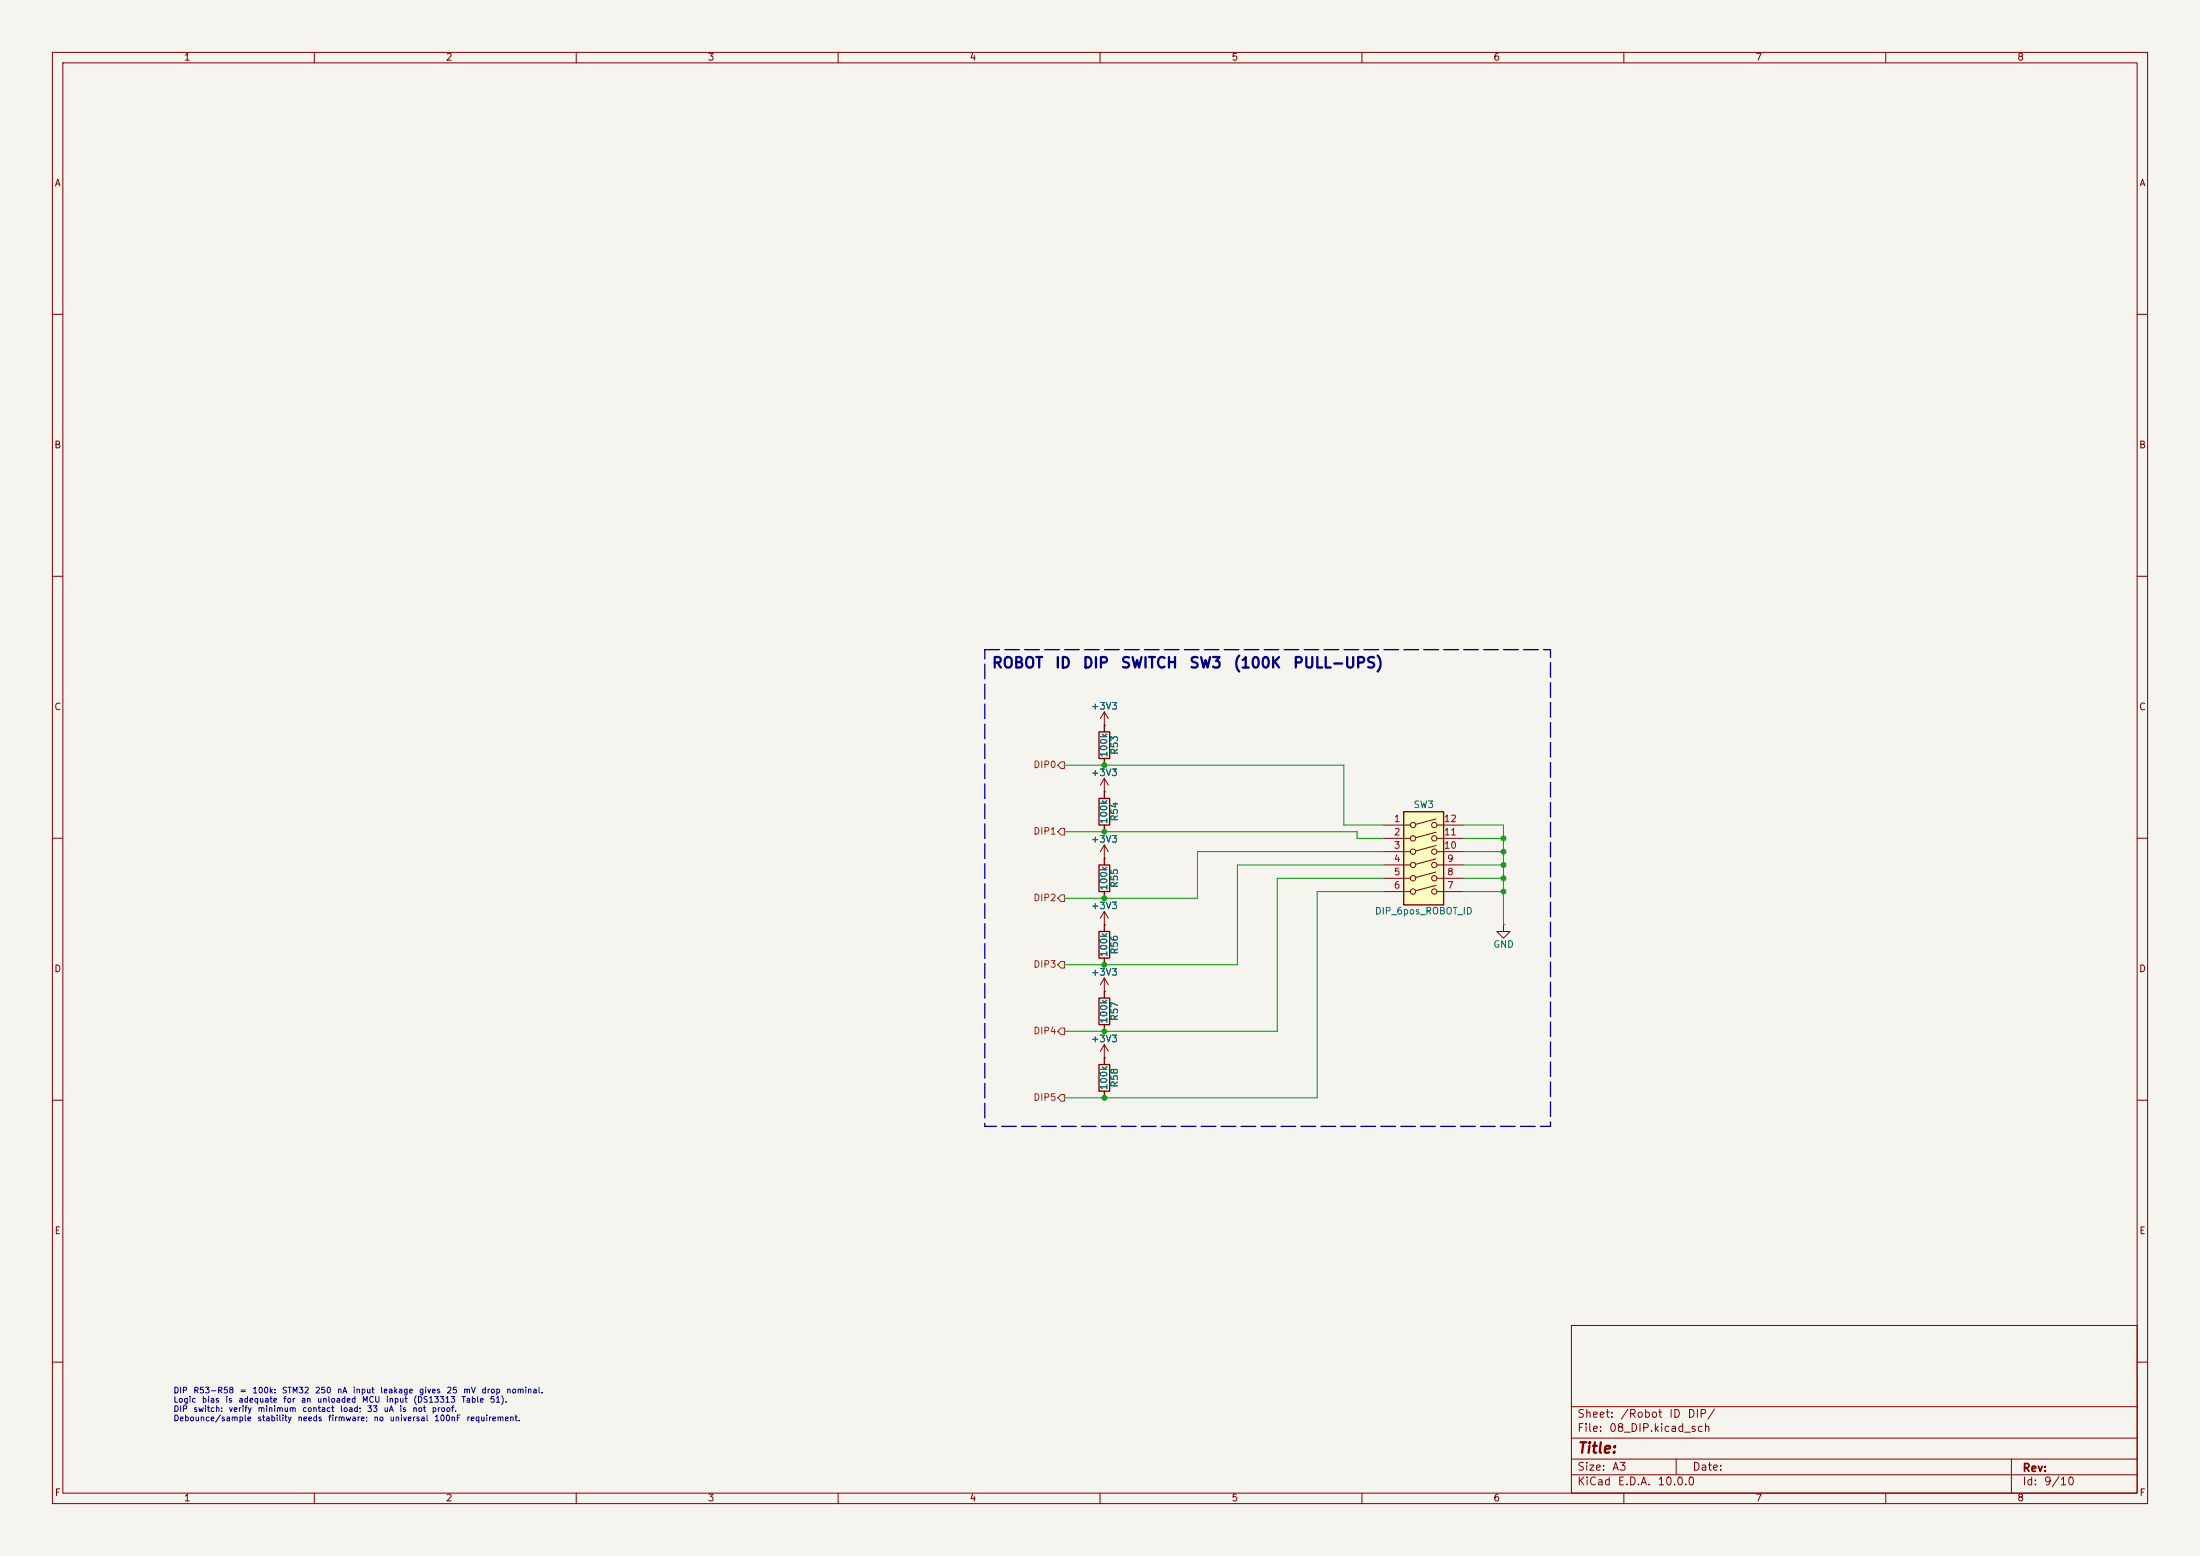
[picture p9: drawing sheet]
(kicad_sch
 (version 20260306)
 (generator "eeschema")
 (generator_version "10.0")
 (paper "A3")
 (lib_symbols
  (symbol "Device:C"
   (pin_numbers (hide yes))
   (pin_names
    (offset 0.254)) (exclude_from_sim no) (in_bom yes) (on_board yes)
   (in_pos_files yes)
   (duplicate_pin_numbers_are_jumpers no)
   (property "Reference" "C" (at 0.635 2.54 0) (show_name no) (do_not_autoplace no) (effects (font (size 1.27 1.27)) (justify left)))
   (property "Value" "C" (at 0.635 -2.54 0) (show_name no) (do_not_autoplace no) (effects (font (size 1.27 1.27)) (justify left)))
   (property "Footprint" "" (at 0.9652 -3.81 0) (show_name no) (do_not_autoplace no) (hide yes) (effects (font (size 1.27 1.27))))
   (property "Datasheet" "" (at 0 0 0) (show_name no) (do_not_autoplace no) (hide yes) (effects (font (size 1.27 1.27))))
   (property "Description" "Unpolarized capacitor" (at 0 0 0) (show_name no) (do_not_autoplace no) (hide yes) (effects (font (size 1.27 1.27))))
   (symbol "C_0_1"
    (polyline (pts (xy -2.032 0.762) (xy 2.032 0.762)) (stroke (width 0.508) (type default)) (fill (type none)))
    (polyline (pts (xy -2.032 -0.762) (xy 2.032 -0.762)) (stroke (width 0.508) (type default)) (fill (type none))))
   (symbol "C_1_1"
    (pin passive line (at 0 3.81 270) (length 2.794) (name "" (effects (font (size 1.27 1.27)))) (number "1" (effects (font (size 1.27 1.27)))))
    (pin passive line (at 0 -3.81 90) (length 2.794) (name "" (effects (font (size 1.27 1.27)))) (number "2" (effects (font (size 1.27 1.27))))))
   (embedded_fonts no))
  (symbol "Device:R"
   (pin_numbers (hide yes))
   (pin_names
    (offset 0)) (exclude_from_sim no) (in_bom yes) (on_board yes)
   (in_pos_files yes)
   (duplicate_pin_numbers_are_jumpers no)
   (property "Reference" "R" (at 2.032 0 90) (show_name no) (do_not_autoplace no) (effects (font (size 1.27 1.27))))
   (property "Value" "R" (at 0 0 90) (show_name no) (do_not_autoplace no) (effects (font (size 1.27 1.27))))
   (property "Footprint" "" (at -1.778 0 90) (show_name no) (do_not_autoplace no) (hide yes) (effects (font (size 1.27 1.27))))
   (property "Datasheet" "" (at 0 0 0) (show_name no) (do_not_autoplace no) (hide yes) (effects (font (size 1.27 1.27))))
   (property "Description" "Resistor" (at 0 0 0) (show_name no) (do_not_autoplace no) (hide yes) (effects (font (size 1.27 1.27))))
   (symbol "R_0_1"
    (rectangle (start -1.016 -2.54) (end 1.016 2.54) (stroke (width 0.254) (type default)) (fill (type none))))
   (symbol "R_1_1"
    (pin passive line (at 0 3.81 270) (length 1.27) (name "" (effects (font (size 1.27 1.27)))) (number "1" (effects (font (size 1.27 1.27)))))
    (pin passive line (at 0 -3.81 90) (length 1.27) (name "" (effects (font (size 1.27 1.27)))) (number "2" (effects (font (size 1.27 1.27))))))
   (embedded_fonts no))
  (symbol "Sensor_Motion:BMI088" (exclude_from_sim no) (in_bom yes) (on_board yes)
   (in_pos_files yes)
   (duplicate_pin_numbers_are_jumpers no)
   (property "Reference" "U" (at -8.89 13.97 0) (show_name no) (do_not_autoplace no) (effects (font (size 1.27 1.27))))
   (property "Value" "BMI088" (at 8.89 13.97 0) (show_name no) (do_not_autoplace no) (effects (font (size 1.27 1.27))))
   (property "Footprint" "Package_LGA:Bosch_LGA-16_4.5x3mm_P0.5mm_LayoutBorder7x1y_ClockwisePinNumbering" (at -16.51 -1.27 0) (show_name no) (do_not_autoplace no) (hide yes) (effects (font (size 1.27 1.27))))
   (property "Datasheet" "https://www.bosch-sensortec.com/media/boschsensortec/downloads/datasheets/bst-bmi088-ds001.pdf" (at -16.51 -1.27 0) (show_name no) (do_not_autoplace no) (hide yes) (effects (font (size 1.27 1.27))))
   (property "Description" "Accelerometer, Gyroscope, 6-Axis Sensor, I2C / SPI interface, LGA-16" (at 0 0 0) (show_name no) (do_not_autoplace no) (hide yes) (effects (font (size 1.27 1.27))))
   (symbol "BMI088_1_1"
    (rectangle (start -10.16 12.7) (end 10.16 -12.7) (stroke (width 0.254) (type solid)) (fill (type background)))
    (pin bidirectional line (at 12.7 2.54 180) (length 2.54) (name "INT2" (effects (font (size 1.27 1.27)))) (number "1" (effects (font (size 1.27 1.27)))))
    (pin passive line (at -2.54 -15.24 90) (length 2.54) (hide yes) (name "GNDA" (effects (font (size 1.27 1.27)))) (number "2" (effects (font (size 1.27 1.27)))))
    (pin power_in line (at -2.54 15.24 270) (length 2.54) (name "VDD" (effects (font (size 1.27 1.27)))) (number "3" (effects (font (size 1.27 1.27)))))
    (pin power_in line (at -2.54 -15.24 90) (length 2.54) (name "GNDA" (effects (font (size 1.27 1.27)))) (number "4" (effects (font (size 1.27 1.27)))))
    (pin input line (at -12.7 5.08 0) (length 2.54) (name "~{CSB2}" (effects (font (size 1.27 1.27)))) (number "5" (effects (font (size 1.27 1.27)))))
    (pin power_in line (at 2.54 -15.24 90) (length 2.54) (name "GNDIO" (effects (font (size 1.27 1.27)))) (number "6" (effects (font (size 1.27 1.27)))))
    (pin input line (at -12.7 -10.16 0) (length 2.54) (name "PS" (effects (font (size 1.27 1.27)))) (number "7" (effects (font (size 1.27 1.27)))))
    (pin input line (at -12.7 2.54 0) (length 2.54) (name "SCK/SCL" (effects (font (size 1.27 1.27)))) (number "8" (effects (font (size 1.27 1.27)))))
    (pin bidirectional line (at -12.7 0 0) (length 2.54) (name "SDI/SDA" (effects (font (size 1.27 1.27)))) (number "9" (effects (font (size 1.27 1.27)))))
    (pin output line (at -12.7 -5.08 0) (length 2.54) (name "SDO2" (effects (font (size 1.27 1.27)))) (number "10" (effects (font (size 1.27 1.27)))))
    (pin power_in line (at 2.54 15.24 270) (length 2.54) (name "VDDIO" (effects (font (size 1.27 1.27)))) (number "11" (effects (font (size 1.27 1.27)))))
    (pin bidirectional line (at 12.7 -2.54 180) (length 2.54) (name "INT3" (effects (font (size 1.27 1.27)))) (number "12" (effects (font (size 1.27 1.27)))))
    (pin bidirectional line (at 12.7 -7.62 180) (length 2.54) (name "INT4" (effects (font (size 1.27 1.27)))) (number "13" (effects (font (size 1.27 1.27)))))
    (pin input line (at -12.7 7.62 0) (length 2.54) (name "~{CSB1}" (effects (font (size 1.27 1.27)))) (number "14" (effects (font (size 1.27 1.27)))))
    (pin output line (at -12.7 -2.54 0) (length 2.54) (name "SDO1" (effects (font (size 1.27 1.27)))) (number "15" (effects (font (size 1.27 1.27)))))
    (pin bidirectional line (at 12.7 7.62 180) (length 2.54) (name "INT1" (effects (font (size 1.27 1.27)))) (number "16" (effects (font (size 1.27 1.27))))))
   (embedded_fonts no))
  (symbol "Switch:SW_DIP_x06"
   (pin_names
    (offset 0) (hide yes)) (exclude_from_sim no) (in_bom yes) (on_board yes)
   (in_pos_files yes)
   (duplicate_pin_numbers_are_jumpers no)
   (property "Reference" "SW" (at 0 11.43 0) (show_name no) (do_not_autoplace no) (effects (font (size 1.27 1.27))))
   (property "Value" "SW_DIP_x06" (at 0 -8.89 0) (show_name no) (do_not_autoplace no) (effects (font (size 1.27 1.27))))
   (property "Footprint" "" (at 0 0 0) (show_name no) (do_not_autoplace no) (hide yes) (effects (font (size 1.27 1.27))))
   (property "Datasheet" "" (at 0 0 0) (show_name no) (do_not_autoplace no) (hide yes) (effects (font (size 1.27 1.27))))
   (property "Description" "6x DIP Switch, Single Pole Single Throw (SPST) switch, small symbol" (at 0 0 0) (show_name no) (do_not_autoplace no) (hide yes) (effects (font (size 1.27 1.27))))
   (symbol "SW_DIP_x06_0_0"
    (circle (center -2.032 7.62) (radius 0.508) (stroke (width 0) (type default)) (fill (type none)))
    (circle (center -2.032 5.08) (radius 0.508) (stroke (width 0) (type default)) (fill (type none)))
    (circle (center -2.032 2.54) (radius 0.508) (stroke (width 0) (type default)) (fill (type none)))
    (circle (center -2.032 0) (radius 0.508) (stroke (width 0) (type default)) (fill (type none)))
    (circle (center -2.032 -2.54) (radius 0.508) (stroke (width 0) (type default)) (fill (type none)))
    (circle (center -2.032 -5.08) (radius 0.508) (stroke (width 0) (type default)) (fill (type none)))
    (polyline (pts (xy -1.524 7.747) (xy 2.3622 8.7884)) (stroke (width 0) (type default)) (fill (type none)))
    (polyline (pts (xy -1.524 5.207) (xy 2.3622 6.2484)) (stroke (width 0) (type default)) (fill (type none)))
    (polyline (pts (xy -1.524 2.667) (xy 2.3622 3.7084)) (stroke (width 0) (type default)) (fill (type none)))
    (polyline (pts (xy -1.524 0.127) (xy 2.3622 1.1684)) (stroke (width 0) (type default)) (fill (type none)))
    (polyline (pts (xy -1.524 -2.3876) (xy 2.3622 -1.3462)) (stroke (width 0) (type default)) (fill (type none)))
    (polyline (pts (xy -1.524 -4.9276) (xy 2.3622 -3.8862)) (stroke (width 0) (type default)) (fill (type none)))
    (circle (center 2.032 7.62) (radius 0.508) (stroke (width 0) (type default)) (fill (type none)))
    (circle (center 2.032 5.08) (radius 0.508) (stroke (width 0) (type default)) (fill (type none)))
    (circle (center 2.032 2.54) (radius 0.508) (stroke (width 0) (type default)) (fill (type none)))
    (circle (center 2.032 0) (radius 0.508) (stroke (width 0) (type default)) (fill (type none)))
    (circle (center 2.032 -2.54) (radius 0.508) (stroke (width 0) (type default)) (fill (type none)))
    (circle (center 2.032 -5.08) (radius 0.508) (stroke (width 0) (type default)) (fill (type none))))
   (symbol "SW_DIP_x06_0_1"
    (rectangle (start -3.81 10.16) (end 3.81 -7.62) (stroke (width 0.254) (type default)) (fill (type background))))
   (symbol "SW_DIP_x06_1_1"
    (pin passive line (at -7.62 7.62 0) (length 5.08) (name "" (effects (font (size 1.27 1.27)))) (number "1" (effects (font (size 1.27 1.27)))))
    (pin passive line (at -7.62 5.08 0) (length 5.08) (name "" (effects (font (size 1.27 1.27)))) (number "2" (effects (font (size 1.27 1.27)))))
    (pin passive line (at -7.62 2.54 0) (length 5.08) (name "" (effects (font (size 1.27 1.27)))) (number "3" (effects (font (size 1.27 1.27)))))
    (pin passive line (at -7.62 0 0) (length 5.08) (name "" (effects (font (size 1.27 1.27)))) (number "4" (effects (font (size 1.27 1.27)))))
    (pin passive line (at -7.62 -2.54 0) (length 5.08) (name "" (effects (font (size 1.27 1.27)))) (number "5" (effects (font (size 1.27 1.27)))))
    (pin passive line (at -7.62 -5.08 0) (length 5.08) (name "" (effects (font (size 1.27 1.27)))) (number "6" (effects (font (size 1.27 1.27)))))
    (pin passive line (at 7.62 -5.08 180) (length 5.08) (name "" (effects (font (size 1.27 1.27)))) (number "7" (effects (font (size 1.27 1.27)))))
    (pin passive line (at 7.62 -2.54 180) (length 5.08) (name "" (effects (font (size 1.27 1.27)))) (number "8" (effects (font (size 1.27 1.27)))))
    (pin passive line (at 7.62 0 180) (length 5.08) (name "" (effects (font (size 1.27 1.27)))) (number "9" (effects (font (size 1.27 1.27)))))
    (pin passive line (at 7.62 2.54 180) (length 5.08) (name "" (effects (font (size 1.27 1.27)))) (number "10" (effects (font (size 1.27 1.27)))))
    (pin passive line (at 7.62 5.08 180) (length 5.08) (name "" (effects (font (size 1.27 1.27)))) (number "11" (effects (font (size 1.27 1.27)))))
    (pin passive line (at 7.62 7.62 180) (length 5.08) (name "" (effects (font (size 1.27 1.27)))) (number "12" (effects (font (size 1.27 1.27))))))
   (embedded_fonts no))
  (symbol "Switch:SW_Push"
   (pin_numbers (hide yes))
   (pin_names
    (offset 1.016) (hide yes)) (exclude_from_sim no) (in_bom yes) (on_board yes)
   (in_pos_files yes)
   (duplicate_pin_numbers_are_jumpers no)
   (property "Reference" "SW" (at 1.27 2.54 0) (show_name no) (do_not_autoplace no) (effects (font (size 1.27 1.27)) (justify left)))
   (property "Value" "SW_Push" (at 0 -1.524 0) (show_name no) (do_not_autoplace no) (effects (font (size 1.27 1.27))))
   (property "Footprint" "" (at 0 5.08 0) (show_name no) (do_not_autoplace no) (hide yes) (effects (font (size 1.27 1.27))))
   (property "Datasheet" "" (at 0 5.08 0) (show_name no) (do_not_autoplace no) (hide yes) (effects (font (size 1.27 1.27))))
   (property "Description" "Push button switch, generic, two pins" (at 0 0 0) (show_name no) (do_not_autoplace no) (hide yes) (effects (font (size 1.27 1.27))))
   (symbol "SW_Push_0_1"
    (circle (center -2.032 0) (radius 0.508) (stroke (width 0) (type default)) (fill (type none)))
    (polyline (pts (xy 0 1.27) (xy 0 3.048)) (stroke (width 0) (type default)) (fill (type none)))
    (circle (center 2.032 0) (radius 0.508) (stroke (width 0) (type default)) (fill (type none)))
    (polyline (pts (xy 2.54 1.27) (xy -2.54 1.27)) (stroke (width 0) (type default)) (fill (type none)))
    (pin passive line (at -5.08 0 0) (length 2.54) (name "1" (effects (font (size 1.27 1.27)))) (number "1" (effects (font (size 1.27 1.27)))))
    (pin passive line (at 5.08 0 180) (length 2.54) (name "2" (effects (font (size 1.27 1.27)))) (number "2" (effects (font (size 1.27 1.27))))))
   (embedded_fonts no))
  (symbol "power:+3V3"
   (power global)
   (pin_numbers (hide yes))
   (pin_names
    (offset 0) (hide yes)) (exclude_from_sim no) (in_bom yes) (on_board yes)
   (in_pos_files yes)
   (duplicate_pin_numbers_are_jumpers no)
   (property "Reference" "#PWR" (at 0 -3.81 0) (show_name no) (do_not_autoplace no) (hide yes) (effects (font (size 1.27 1.27))))
   (property "Value" "+3V3" (at 0 3.556 0) (show_name no) (do_not_autoplace no) (effects (font (size 1.27 1.27))))
   (property "Footprint" "" (at 0 0 0) (show_name no) (do_not_autoplace no) (hide yes) (effects (font (size 1.27 1.27))))
   (property "Datasheet" "" (at 0 0 0) (show_name no) (do_not_autoplace no) (hide yes) (effects (font (size 1.27 1.27))))
   (property "Description" "Power symbol creates a global label with name \"+3V3\"" (at 0 0 0) (show_name no) (do_not_autoplace no) (hide yes) (effects (font (size 1.27 1.27))))
   (symbol "+3V3_0_1"
    (polyline (pts (xy -0.762 1.27) (xy 0 2.54)) (stroke (width 0) (type default)) (fill (type none)))
    (polyline (pts (xy 0 2.54) (xy 0.762 1.27)) (stroke (width 0) (type default)) (fill (type none)))
    (polyline (pts (xy 0 0) (xy 0 2.54)) (stroke (width 0) (type default)) (fill (type none))))
   (symbol "+3V3_1_1"
    (pin power_in line (at 0 0 90) (length 0) (name "" (effects (font (size 1.27 1.27)))) (number "1" (effects (font (size 1.27 1.27))))))
   (embedded_fonts no))
  (symbol "power:GND"
   (power global)
   (pin_numbers (hide yes))
   (pin_names
    (offset 0) (hide yes)) (exclude_from_sim no) (in_bom yes) (on_board yes)
   (in_pos_files yes)
   (duplicate_pin_numbers_are_jumpers no)
   (property "Reference" "#PWR" (at 0 -6.35 0) (show_name no) (do_not_autoplace no) (hide yes) (effects (font (size 1.27 1.27))))
   (property "Value" "GND" (at 0 -3.81 0) (show_name no) (do_not_autoplace no) (effects (font (size 1.27 1.27))))
   (property "Footprint" "" (at 0 0 0) (show_name no) (do_not_autoplace no) (hide yes) (effects (font (size 1.27 1.27))))
   (property "Datasheet" "" (at 0 0 0) (show_name no) (do_not_autoplace no) (hide yes) (effects (font (size 1.27 1.27))))
   (property "Description" "Power symbol creates a global label with name \"GND\" , ground" (at 0 0 0) (show_name no) (do_not_autoplace no) (hide yes) (effects (font (size 1.27 1.27))))
   (symbol "GND_0_1"
    (polyline (pts (xy 0 0) (xy 0 -1.27) (xy 1.27 -1.27) (xy 0 -2.54) (xy -1.27 -1.27) (xy 0 -1.27)) (stroke (width 0) (type default)) (fill (type none))))
   (symbol "GND_1_1"
    (pin power_in line (at 0 0 270) (length 0) (name "" (effects (font (size 1.27 1.27)))) (number "1" (effects (font (size 1.27 1.27))))))
   (embedded_fonts no)))
 (rectangle
  (start 188 124)
  (end 296 215)
  (stroke (width 0.254) (type dash) (color 0 0 132 1))
  (fill (type none)))
 (text "DIP R53-R58 = 100k: STM32 250 nA input leakage gives 25 mV drop nominal.\nLogic bias is adequate for an unloaded MCU input (DS13313 Table 51).\nDIP switch: verify minimum contact load; 33 uA is not proof.\nDebounce/sample stability needs firmware; no universal 100nF requirement."
  (exclude_from_sim no)
  (at 33.02 271.78 0)
  (effects (font (size 1.1 1.1)) (justify left bottom)))
 (text "ROBOT ID DIP SWITCH SW3 (100K PULL-UPS)"
  (exclude_from_sim no)
  (at 189.23 128.27 0)
  (effects (font (size 2 2) (thickness 0.4)
    (bold yes) (color 0 0 132 1)) (justify left bottom)))
 (junction
  (at 210.82 184.15)
  (diameter 0)
  (color 0 0 0 0))
 (junction
  (at 287.02 165.1)
  (diameter 0)
  (color 0 0 0 0))
 (junction
  (at 210.82 196.85)
  (diameter 0)
  (color 0 0 0 0))
 (junction
  (at 210.82 146.05)
  (diameter 0)
  (color 0 0 0 0))
 (junction
  (at 210.82 171.45)
  (diameter 0)
  (color 0 0 0 0))
 (junction
  (at 210.82 209.55)
  (diameter 0)
  (color 0 0 0 0))
 (junction
  (at 287.02 160.02)
  (diameter 0)
  (color 0 0 0 0))
 (junction
  (at 287.02 162.56)
  (diameter 0)
  (color 0 0 0 0))
 (junction
  (at 287.02 167.64)
  (diameter 0)
  (color 0 0 0 0))
 (junction
  (at 210.82 158.75)
  (diameter 0)
  (color 0 0 0 0))
 (junction
  (at 287.02 170.18)
  (diameter 0)
  (color 0 0 0 0))
 (wire
  (pts (xy 243.84 167.64) (xy 243.84 196.85))
  (stroke (width 0) (type default)))
 (wire
  (pts (xy 228.6 162.56) (xy 228.6 171.45))
  (stroke (width 0) (type default)))
 (wire
  (pts (xy 264.16 157.48) (xy 256.54 157.48))
  (stroke (width 0) (type default)))
 (wire
  (pts (xy 279.4 157.48) (xy 287.02 157.48))
  (stroke (width 0) (type default)))
 (wire
  (pts (xy 264.16 170.18) (xy 251.46 170.18))
  (stroke (width 0) (type default)))
 (wire
  (pts (xy 279.4 162.56) (xy 287.02 162.56))
  (stroke (width 0) (type default)))
 (wire
  (pts (xy 279.4 165.1) (xy 287.02 165.1))
  (stroke (width 0) (type default)))
 (wire
  (pts (xy 256.54 146.05) (xy 203.2 146.05))
  (stroke (width 0) (type default)))
 (wire
  (pts (xy 264.16 165.1) (xy 236.22 165.1))
  (stroke (width 0) (type default)))
 (wire
  (pts (xy 279.4 167.64) (xy 287.02 167.64))
  (stroke (width 0) (type default)))
 (wire
  (pts (xy 251.46 170.18) (xy 251.46 209.55))
  (stroke (width 0) (type default)))
 (wire
  (pts (xy 243.84 196.85) (xy 203.2 196.85))
  (stroke (width 0) (type default)))
 (wire
  (pts (xy 279.4 160.02) (xy 287.02 160.02))
  (stroke (width 0) (type default)))
 (wire
  (pts (xy 236.22 184.15) (xy 203.2 184.15))
  (stroke (width 0) (type default)))
 (wire
  (pts (xy 279.4 170.18) (xy 287.02 170.18))
  (stroke (width 0) (type default)))
 (wire
  (pts (xy 251.46 209.55) (xy 203.2 209.55))
  (stroke (width 0) (type default)))
 (wire
  (pts (xy 287.02 170.18) (xy 287.02 176.53))
  (stroke (width 0) (type default)))
 (wire
  (pts (xy 259.08 158.75) (xy 203.2 158.75))
  (stroke (width 0) (type default)))
 (wire
  (pts (xy 264.16 162.56) (xy 228.6 162.56))
  (stroke (width 0) (type default)))
 (wire
  (pts (xy 236.22 165.1) (xy 236.22 184.15))
  (stroke (width 0) (type default)))
 (wire
  (pts (xy 228.6 171.45) (xy 203.2 171.45))
  (stroke (width 0) (type default)))
 (wire
  (pts (xy 259.08 160.02) (xy 259.08 158.75))
  (stroke (width 0) (type default)))
 (wire
  (pts (xy 264.16 167.64) (xy 243.84 167.64))
  (stroke (width 0) (type default)))
 (wire
  (pts (xy 264.16 160.02) (xy 259.08 160.02))
  (stroke (width 0) (type default)))
 (wire
  (pts (xy 287.02 157.48) (xy 287.02 170.18))
  (stroke (width 0) (type default)))
 (wire
  (pts (xy 256.54 157.48) (xy 256.54 146.05))
  (stroke (width 0) (type default)))
 (hierarchical_label "DIP2"
  (shape output)
  (at 203.2 171.45 180)
  (effects (font (size 1.27 1.27)) (justify right)))
 (hierarchical_label "DIP1"
  (shape output)
  (at 203.2 158.75 180)
  (effects (font (size 1.27 1.27)) (justify right)))
 (hierarchical_label "DIP0"
  (shape output)
  (at 203.2 146.05 180)
  (effects (font (size 1.27 1.27)) (justify right)))
 (hierarchical_label "DIP4"
  (shape output)
  (at 203.2 196.85 180)
  (effects (font (size 1.27 1.27)) (justify right)))
 (hierarchical_label "DIP5"
  (shape output)
  (at 203.2 209.55 180)
  (effects (font (size 1.27 1.27)) (justify right)))
 (hierarchical_label "DIP3"
  (shape output)
  (at 203.2 184.15 180)
  (effects (font (size 1.27 1.27)) (justify right)))
 (symbol
  (lib_id "power:+3V3")
  (at 210.82 189.23 0)
  (unit 1)
  (body_style 1)
  (exclude_from_sim no)
  (in_bom yes)
  (on_board yes)
  (in_pos_files yes)
  (dnp no)
  (property "Reference" "#PWR0150" (at 210.82 193.04 0) (hide yes) (show_name no) (do_not_autoplace no) (effects (font (size 1.27 1.27))))
  (property "Value" "+3V3" (at 210.82 185.674 0) (show_name no) (do_not_autoplace no) (effects (font (size 1.27 1.27))))
  (property "Footprint" "" (at 210.82 189.23 0) (hide yes) (show_name no) (do_not_autoplace no) (effects (font (size 1.27 1.27))))
  (property "Datasheet" "" (at 210.82 189.23 0) (hide yes) (show_name no) (do_not_autoplace no) (effects (font (size 1.27 1.27))))
  (property "Description" "Power symbol creates a global label with name \"+3V3\"" (at 210.82 189.23 0) (hide yes) (show_name no) (do_not_autoplace no) (effects (font (size 1.27 1.27))))
  (pin "1"))
 (symbol
  (lib_id "power:+3V3")
  (at 210.82 151.13 0)
  (unit 1)
  (body_style 1)
  (exclude_from_sim no)
  (in_bom yes)
  (on_board yes)
  (in_pos_files yes)
  (dnp no)
  (property "Reference" "#PWR0147" (at 210.82 154.94 0) (hide yes) (show_name no) (do_not_autoplace no) (effects (font (size 1.27 1.27))))
  (property "Value" "+3V3" (at 210.82 147.574 0) (show_name no) (do_not_autoplace no) (effects (font (size 1.27 1.27))))
  (property "Footprint" "" (at 210.82 151.13 0) (hide yes) (show_name no) (do_not_autoplace no) (effects (font (size 1.27 1.27))))
  (property "Datasheet" "" (at 210.82 151.13 0) (hide yes) (show_name no) (do_not_autoplace no) (effects (font (size 1.27 1.27))))
  (property "Description" "Power symbol creates a global label with name \"+3V3\"" (at 210.82 151.13 0) (hide yes) (show_name no) (do_not_autoplace no) (effects (font (size 1.27 1.27))))
  (pin "1"))
 (symbol
  (lib_id "power:GND")
  (at 287.02 176.53 0)
  (unit 1)
  (body_style 1)
  (exclude_from_sim no)
  (in_bom yes)
  (on_board yes)
  (in_pos_files yes)
  (dnp no)
  (property "Reference" "#PWR0152" (at 287.02 182.88 0) (hide yes) (show_name no) (do_not_autoplace no) (effects (font (size 1.27 1.27))))
  (property "Value" "GND" (at 287.02 180.34 0) (show_name no) (do_not_autoplace no) (effects (font (size 1.27 1.27))))
  (property "Footprint" "" (at 287.02 176.53 0) (hide yes) (show_name no) (do_not_autoplace no) (effects (font (size 1.27 1.27))))
  (property "Datasheet" "" (at 287.02 176.53 0) (hide yes) (show_name no) (do_not_autoplace no) (effects (font (size 1.27 1.27))))
  (property "Description" "Power symbol creates a global label with name \"GND\" , ground" (at 287.02 176.53 0) (hide yes) (show_name no) (do_not_autoplace no) (effects (font (size 1.27 1.27))))
  (pin "1"))
 (symbol
  (lib_id "Device:R")
  (at 210.82 193.04 0)
  (unit 1)
  (body_style 1)
  (exclude_from_sim no)
  (in_bom yes)
  (on_board yes)
  (in_pos_files yes)
  (dnp no)
  (property "Reference" "R57" (at 212.852 193.04 90) (show_name no) (do_not_autoplace no) (effects (font (size 1.27 1.27))))
  (property "Value" "100k" (at 210.82 193.04 90) (show_name no) (do_not_autoplace no) (effects (font (size 1.27 1.27))))
  (property "Footprint" "Resistor_SMD:R_0603_1608Metric" (at 210.82 193.04 0) (hide yes) (show_name no) (do_not_autoplace no) (effects (font (size 1.27 1.27))))
  (property "Datasheet" "https://www.digikey.com/en/products/detail/yageo/RC0603FR-07100KL/726889" (at 210.82 193.04 0) (hide yes) (show_name no) (do_not_autoplace no) (effects (font (size 1.27 1.27))))
  (property "Description" "100k 1% pull-up to +3V3 for robot-ID DIP bit 4 (closed reads 0, DESIGN_NOTES §9)." (at 210.82 193.04 0) (hide yes) (show_name no) (do_not_autoplace no) (effects (font (size 1.27 1.27))))
  (property "Vendor PN" "311-100KHRCT-ND" (at 210.82 193.04 0) (hide yes) (show_name no) (do_not_autoplace no) (effects (font (size 1.27 1.27))))
  (property "MPN" "Yageo RC0603FR-07100KL" (at 210.82 193.04 0) (hide yes) (show_name no) (do_not_autoplace no) (effects (font (size 1.27 1.27))))
  (property "Rating" "1%" (at 210.82 193.04 0) (hide yes) (show_name no) (do_not_autoplace no) (effects (font (size 1.27 1.27))))
  (pin "2")
  (pin "1")
 
  (property "LCSC" "C25803" (at 210.82 193.04 0) (hide yes) (effects (font (size 1.27 1.27))))
  (property "LCSC MPN" "UNI-ROYAL 0603WAF1003T5E" (at 210.82 193.04 0) (hide yes) (effects (font (size 1.27 1.27))))
  (property "LCSC Datasheet" "https://datasheet.lcsc.com/datasheet/pdf/0a975aaa49b7c97f38a963127be4a823.pdf?productCode=C25803" (at 210.82 193.04 0) (hide yes) (effects (font (size 1.27 1.27)))))
 (symbol
  (lib_id "Device:R")
  (at 210.82 154.94 0)
  (unit 1)
  (body_style 1)
  (exclude_from_sim no)
  (in_bom yes)
  (on_board yes)
  (in_pos_files yes)
  (dnp no)
  (property "Reference" "R54" (at 212.852 154.94 90) (show_name no) (do_not_autoplace no) (effects (font (size 1.27 1.27))))
  (property "Value" "100k" (at 210.82 154.94 90) (show_name no) (do_not_autoplace no) (effects (font (size 1.27 1.27))))
  (property "Footprint" "Resistor_SMD:R_0603_1608Metric" (at 210.82 154.94 0) (hide yes) (show_name no) (do_not_autoplace no) (effects (font (size 1.27 1.27))))
  (property "Datasheet" "https://www.digikey.com/en/products/detail/yageo/RC0603FR-07100KL/726889" (at 210.82 154.94 0) (hide yes) (show_name no) (do_not_autoplace no) (effects (font (size 1.27 1.27))))
  (property "Description" "100k 1% pull-up to +3V3 for robot-ID DIP bit 1 (closed reads 0, DESIGN_NOTES §9)." (at 210.82 154.94 0) (hide yes) (show_name no) (do_not_autoplace no) (effects (font (size 1.27 1.27))))
  (property "Vendor PN" "311-100KHRCT-ND" (at 210.82 154.94 0) (hide yes) (show_name no) (do_not_autoplace no) (effects (font (size 1.27 1.27))))
  (property "MPN" "Yageo RC0603FR-07100KL" (at 210.82 154.94 0) (hide yes) (show_name no) (do_not_autoplace no) (effects (font (size 1.27 1.27))))
  (property "Rating" "1%" (at 210.82 154.94 0) (hide yes) (show_name no) (do_not_autoplace no) (effects (font (size 1.27 1.27))))
  (pin "1")
  (pin "2")
 
  (property "LCSC" "C25803" (at 210.82 154.94 0) (hide yes) (effects (font (size 1.27 1.27))))
  (property "LCSC MPN" "UNI-ROYAL 0603WAF1003T5E" (at 210.82 154.94 0) (hide yes) (effects (font (size 1.27 1.27))))
  (property "LCSC Datasheet" "https://datasheet.lcsc.com/datasheet/pdf/0a975aaa49b7c97f38a963127be4a823.pdf?productCode=C25803" (at 210.82 154.94 0) (hide yes) (effects (font (size 1.27 1.27)))))
 (symbol
  (lib_id "power:+3V3")
  (at 210.82 176.53 0)
  (unit 1)
  (body_style 1)
  (exclude_from_sim no)
  (in_bom yes)
  (on_board yes)
  (in_pos_files yes)
  (dnp no)
  (property "Reference" "#PWR0149" (at 210.82 180.34 0) (hide yes) (show_name no) (do_not_autoplace no) (effects (font (size 1.27 1.27))))
  (property "Value" "+3V3" (at 210.82 172.974 0) (show_name no) (do_not_autoplace no) (effects (font (size 1.27 1.27))))
  (property "Footprint" "" (at 210.82 176.53 0) (hide yes) (show_name no) (do_not_autoplace no) (effects (font (size 1.27 1.27))))
  (property "Datasheet" "" (at 210.82 176.53 0) (hide yes) (show_name no) (do_not_autoplace no) (effects (font (size 1.27 1.27))))
  (property "Description" "Power symbol creates a global label with name \"+3V3\"" (at 210.82 176.53 0) (hide yes) (show_name no) (do_not_autoplace no) (effects (font (size 1.27 1.27))))
  (pin "1"))
 (symbol
  (lib_id "Device:R")
  (at 210.82 142.24 0)
  (unit 1)
  (body_style 1)
  (exclude_from_sim no)
  (in_bom yes)
  (on_board yes)
  (in_pos_files yes)
  (dnp no)
  (property "Reference" "R53" (at 212.852 142.24 90) (show_name no) (do_not_autoplace no) (effects (font (size 1.27 1.27))))
  (property "Value" "100k" (at 210.82 142.24 90) (show_name no) (do_not_autoplace no) (effects (font (size 1.27 1.27))))
  (property "Footprint" "Resistor_SMD:R_0603_1608Metric" (at 210.82 142.24 0) (hide yes) (show_name no) (do_not_autoplace no) (effects (font (size 1.27 1.27))))
  (property "Datasheet" "https://www.digikey.com/en/products/detail/yageo/RC0603FR-07100KL/726889" (at 210.82 142.24 0) (hide yes) (show_name no) (do_not_autoplace no) (effects (font (size 1.27 1.27))))
  (property "Description" "100k 1% pull-up to +3V3 for robot-ID DIP bit 0 (closed reads 0, DESIGN_NOTES §9)." (at 210.82 142.24 0) (hide yes) (show_name no) (do_not_autoplace no) (effects (font (size 1.27 1.27))))
  (property "Vendor PN" "311-100KHRCT-ND" (at 210.82 142.24 0) (hide yes) (show_name no) (do_not_autoplace no) (effects (font (size 1.27 1.27))))
  (property "MPN" "Yageo RC0603FR-07100KL" (at 210.82 142.24 0) (hide yes) (show_name no) (do_not_autoplace no) (effects (font (size 1.27 1.27))))
  (property "Rating" "1%" (at 210.82 142.24 0) (hide yes) (show_name no) (do_not_autoplace no) (effects (font (size 1.27 1.27))))
  (pin "1")
  (pin "2")
 
  (property "LCSC" "C25803" (at 210.82 142.24 0) (hide yes) (effects (font (size 1.27 1.27))))
  (property "LCSC MPN" "UNI-ROYAL 0603WAF1003T5E" (at 210.82 142.24 0) (hide yes) (effects (font (size 1.27 1.27))))
  (property "LCSC Datasheet" "https://datasheet.lcsc.com/datasheet/pdf/0a975aaa49b7c97f38a963127be4a823.pdf?productCode=C25803" (at 210.82 142.24 0) (hide yes) (effects (font (size 1.27 1.27)))))
 (symbol
  (lib_id "Device:R")
  (at 210.82 205.74 0)
  (unit 1)
  (body_style 1)
  (exclude_from_sim no)
  (in_bom yes)
  (on_board yes)
  (in_pos_files yes)
  (dnp no)
  (property "Reference" "R58" (at 212.852 205.74 90) (show_name no) (do_not_autoplace no) (effects (font (size 1.27 1.27))))
  (property "Value" "100k" (at 210.82 205.74 90) (show_name no) (do_not_autoplace no) (effects (font (size 1.27 1.27))))
  (property "Footprint" "Resistor_SMD:R_0603_1608Metric" (at 210.82 205.74 0) (hide yes) (show_name no) (do_not_autoplace no) (effects (font (size 1.27 1.27))))
  (property "Datasheet" "https://www.digikey.com/en/products/detail/yageo/RC0603FR-07100KL/726889" (at 210.82 205.74 0) (hide yes) (show_name no) (do_not_autoplace no) (effects (font (size 1.27 1.27))))
  (property "Description" "100k 1% pull-up to +3V3 for robot-ID DIP bit 5 (closed reads 0, DESIGN_NOTES §9)." (at 210.82 205.74 0) (hide yes) (show_name no) (do_not_autoplace no) (effects (font (size 1.27 1.27))))
  (property "Vendor PN" "311-100KHRCT-ND" (at 210.82 205.74 0) (hide yes) (show_name no) (do_not_autoplace no) (effects (font (size 1.27 1.27))))
  (property "MPN" "Yageo RC0603FR-07100KL" (at 210.82 205.74 0) (hide yes) (show_name no) (do_not_autoplace no) (effects (font (size 1.27 1.27))))
  (property "Rating" "1%" (at 210.82 205.74 0) (hide yes) (show_name no) (do_not_autoplace no) (effects (font (size 1.27 1.27))))
  (pin "2")
  (pin "1")
 
  (property "LCSC" "C25803" (at 210.82 205.74 0) (hide yes) (effects (font (size 1.27 1.27))))
  (property "LCSC MPN" "UNI-ROYAL 0603WAF1003T5E" (at 210.82 205.74 0) (hide yes) (effects (font (size 1.27 1.27))))
  (property "LCSC Datasheet" "https://datasheet.lcsc.com/datasheet/pdf/0a975aaa49b7c97f38a963127be4a823.pdf?productCode=C25803" (at 210.82 205.74 0) (hide yes) (effects (font (size 1.27 1.27)))))
 (symbol
  (lib_id "Device:R")
  (at 210.82 180.34 0)
  (unit 1)
  (body_style 1)
  (exclude_from_sim no)
  (in_bom yes)
  (on_board yes)
  (in_pos_files yes)
  (dnp no)
  (property "Reference" "R56" (at 212.852 180.34 90) (show_name no) (do_not_autoplace no) (effects (font (size 1.27 1.27))))
  (property "Value" "100k" (at 210.82 180.34 90) (show_name no) (do_not_autoplace no) (effects (font (size 1.27 1.27))))
  (property "Footprint" "Resistor_SMD:R_0603_1608Metric" (at 210.82 180.34 0) (hide yes) (show_name no) (do_not_autoplace no) (effects (font (size 1.27 1.27))))
  (property "Datasheet" "https://www.digikey.com/en/products/detail/yageo/RC0603FR-07100KL/726889" (at 210.82 180.34 0) (hide yes) (show_name no) (do_not_autoplace no) (effects (font (size 1.27 1.27))))
  (property "Description" "100k 1% pull-up to +3V3 for robot-ID DIP bit 3 (closed reads 0, DESIGN_NOTES §9)." (at 210.82 180.34 0) (hide yes) (show_name no) (do_not_autoplace no) (effects (font (size 1.27 1.27))))
  (property "Vendor PN" "311-100KHRCT-ND" (at 210.82 180.34 0) (hide yes) (show_name no) (do_not_autoplace no) (effects (font (size 1.27 1.27))))
  (property "MPN" "Yageo RC0603FR-07100KL" (at 210.82 180.34 0) (hide yes) (show_name no) (do_not_autoplace no) (effects (font (size 1.27 1.27))))
  (property "Rating" "1%" (at 210.82 180.34 0) (hide yes) (show_name no) (do_not_autoplace no) (effects (font (size 1.27 1.27))))
  (pin "1")
  (pin "2")
 
  (property "LCSC" "C25803" (at 210.82 180.34 0) (hide yes) (effects (font (size 1.27 1.27))))
  (property "LCSC MPN" "UNI-ROYAL 0603WAF1003T5E" (at 210.82 180.34 0) (hide yes) (effects (font (size 1.27 1.27))))
  (property "LCSC Datasheet" "https://datasheet.lcsc.com/datasheet/pdf/0a975aaa49b7c97f38a963127be4a823.pdf?productCode=C25803" (at 210.82 180.34 0) (hide yes) (effects (font (size 1.27 1.27)))))
 (symbol
  (lib_id "power:+3V3")
  (at 210.82 163.83 0)
  (unit 1)
  (body_style 1)
  (exclude_from_sim no)
  (in_bom yes)
  (on_board yes)
  (in_pos_files yes)
  (dnp no)
  (property "Reference" "#PWR0148" (at 210.82 167.64 0) (hide yes) (show_name no) (do_not_autoplace no) (effects (font (size 1.27 1.27))))
  (property "Value" "+3V3" (at 210.82 160.274 0) (show_name no) (do_not_autoplace no) (effects (font (size 1.27 1.27))))
  (property "Footprint" "" (at 210.82 163.83 0) (hide yes) (show_name no) (do_not_autoplace no) (effects (font (size 1.27 1.27))))
  (property "Datasheet" "" (at 210.82 163.83 0) (hide yes) (show_name no) (do_not_autoplace no) (effects (font (size 1.27 1.27))))
  (property "Description" "Power symbol creates a global label with name \"+3V3\"" (at 210.82 163.83 0) (hide yes) (show_name no) (do_not_autoplace no) (effects (font (size 1.27 1.27))))
  (pin "1"))
 (symbol
  (lib_id "power:+3V3")
  (at 210.82 201.93 0)
  (unit 1)
  (body_style 1)
  (exclude_from_sim no)
  (in_bom yes)
  (on_board yes)
  (in_pos_files yes)
  (dnp no)
  (property "Reference" "#PWR0151" (at 210.82 205.74 0) (hide yes) (show_name no) (do_not_autoplace no) (effects (font (size 1.27 1.27))))
  (property "Value" "+3V3" (at 210.82 198.374 0) (show_name no) (do_not_autoplace no) (effects (font (size 1.27 1.27))))
  (property "Footprint" "" (at 210.82 201.93 0) (hide yes) (show_name no) (do_not_autoplace no) (effects (font (size 1.27 1.27))))
  (property "Datasheet" "" (at 210.82 201.93 0) (hide yes) (show_name no) (do_not_autoplace no) (effects (font (size 1.27 1.27))))
  (property "Description" "Power symbol creates a global label with name \"+3V3\"" (at 210.82 201.93 0) (hide yes) (show_name no) (do_not_autoplace no) (effects (font (size 1.27 1.27))))
  (pin "1"))
 (symbol
  (lib_id "Switch:SW_DIP_x06")
  (at 271.78 165.1 0)
  (unit 1)
  (body_style 1)
  (exclude_from_sim no)
  (in_bom yes)
  (on_board yes)
  (in_pos_files yes)
  (dnp no)
  (property "Reference" "SW3" (at 271.78 153.67 0) (show_name no) (do_not_autoplace no) (effects (font (size 1.27 1.27))))
  (property "Value" "DIP_6pos_ROBOT_ID" (at 271.78 173.99 0) (show_name no) (do_not_autoplace no) (effects (font (size 1.27 1.27))))
  (property "Footprint" "Button_Switch_THT:SW_DIP_SPSTx06_Slide_6.7x16.8mm_W7.62mm_P2.54mm_LowProfile" (at 271.78 165.1 0) (hide yes) (show_name no) (do_not_autoplace no) (effects (font (size 1.27 1.27))))
  (property "Datasheet" "https://www.ctscorp.com/wp-content/uploads/209-210.pdf" (at 271.78 165.1 0) (hide yes) (show_name no) (do_not_autoplace no) (effects (font (size 1.27 1.27))))
  (property "Description" "Robot-ID DIP switch, 6-position THT slide, 7.62mm rows: Hroparts DS-06BP (JLC build) or CTS 209-6MS. Pins 1-6 DIP0-DIP5 (PF7-PF10, PC0, PC1), pins 7-12 GND; closed reads 0." (at 271.78 165.1 0) (hide yes) (show_name no) (do_not_autoplace no) (effects (font (size 1.27 1.27))))
  (property "MPN" "CTS 209-6MS" (at 271.78 165.1 0) (hide yes) (show_name no) (do_not_autoplace no) (effects (font (size 1.27 1.27))))
  (property "Vendor PN" "CT2096MS-ND" (at 271.78 165.1 0) (hide yes) (show_name no) (do_not_autoplace no) (effects (font (size 1.27 1.27))))
  (pin "7")
  (pin "2")
  (pin "4")
  (pin "3")
  (pin "6")
  (pin "1")
  (pin "5")
  (pin "8")
  (pin "11")
  (pin "9")
  (pin "10")
  (pin "12")
 
  (property "LCSC" "C129072" (at 271.78 165.1 0) (hide yes) (effects (font (size 1.27 1.27))))
  (property "LCSC MPN" "Korean Hroparts Elec DS-06BP" (at 271.78 165.1 0) (hide yes) (effects (font (size 1.27 1.27))))
  (property "LCSC Datasheet" "https://datasheet.lcsc.com/datasheet/pdf/58c923485d5c652775c00f938a3bb4f1.pdf?productCode=C129072" (at 271.78 165.1 0) (hide yes) (effects (font (size 1.27 1.27)))))
 (symbol
  (lib_id "Device:R")
  (at 210.82 167.64 0)
  (unit 1)
  (body_style 1)
  (exclude_from_sim no)
  (in_bom yes)
  (on_board yes)
  (in_pos_files yes)
  (dnp no)
  (property "Reference" "R55" (at 212.852 167.64 90) (show_name no) (do_not_autoplace no) (effects (font (size 1.27 1.27))))
  (property "Value" "100k" (at 210.82 167.64 90) (show_name no) (do_not_autoplace no) (effects (font (size 1.27 1.27))))
  (property "Footprint" "Resistor_SMD:R_0603_1608Metric" (at 210.82 167.64 0) (hide yes) (show_name no) (do_not_autoplace no) (effects (font (size 1.27 1.27))))
  (property "Datasheet" "https://www.digikey.com/en/products/detail/yageo/RC0603FR-07100KL/726889" (at 210.82 167.64 0) (hide yes) (show_name no) (do_not_autoplace no) (effects (font (size 1.27 1.27))))
  (property "Description" "100k 1% pull-up to +3V3 for robot-ID DIP bit 2 (closed reads 0, DESIGN_NOTES §9)." (at 210.82 167.64 0) (hide yes) (show_name no) (do_not_autoplace no) (effects (font (size 1.27 1.27))))
  (property "Vendor PN" "311-100KHRCT-ND" (at 210.82 167.64 0) (hide yes) (show_name no) (do_not_autoplace no) (effects (font (size 1.27 1.27))))
  (property "MPN" "Yageo RC0603FR-07100KL" (at 210.82 167.64 0) (hide yes) (show_name no) (do_not_autoplace no) (effects (font (size 1.27 1.27))))
  (property "Rating" "1%" (at 210.82 167.64 0) (hide yes) (show_name no) (do_not_autoplace no) (effects (font (size 1.27 1.27))))
  (pin "2")
  (pin "1")
 
  (property "LCSC" "C25803" (at 210.82 167.64 0) (hide yes) (effects (font (size 1.27 1.27))))
  (property "LCSC MPN" "UNI-ROYAL 0603WAF1003T5E" (at 210.82 167.64 0) (hide yes) (effects (font (size 1.27 1.27))))
  (property "LCSC Datasheet" "https://datasheet.lcsc.com/datasheet/pdf/0a975aaa49b7c97f38a963127be4a823.pdf?productCode=C25803" (at 210.82 167.64 0) (hide yes) (effects (font (size 1.27 1.27)))))
 (symbol
  (lib_id "power:+3V3")
  (at 210.82 138.43 0)
  (unit 1)
  (body_style 1)
  (exclude_from_sim no)
  (in_bom yes)
  (on_board yes)
  (in_pos_files yes)
  (dnp no)
  (property "Reference" "#PWR0146" (at 210.82 142.24 0) (hide yes) (show_name no) (do_not_autoplace no) (effects (font (size 1.27 1.27))))
  (property "Value" "+3V3" (at 210.82 134.874 0) (show_name no) (do_not_autoplace no) (effects (font (size 1.27 1.27))))
  (property "Footprint" "" (at 210.82 138.43 0) (hide yes) (show_name no) (do_not_autoplace no) (effects (font (size 1.27 1.27))))
  (property "Datasheet" "" (at 210.82 138.43 0) (hide yes) (show_name no) (do_not_autoplace no) (effects (font (size 1.27 1.27))))
  (property "Description" "Power symbol creates a global label with name \"+3V3\"" (at 210.82 138.43 0) (hide yes) (show_name no) (do_not_autoplace no) (effects (font (size 1.27 1.27))))
  (pin "1")))
